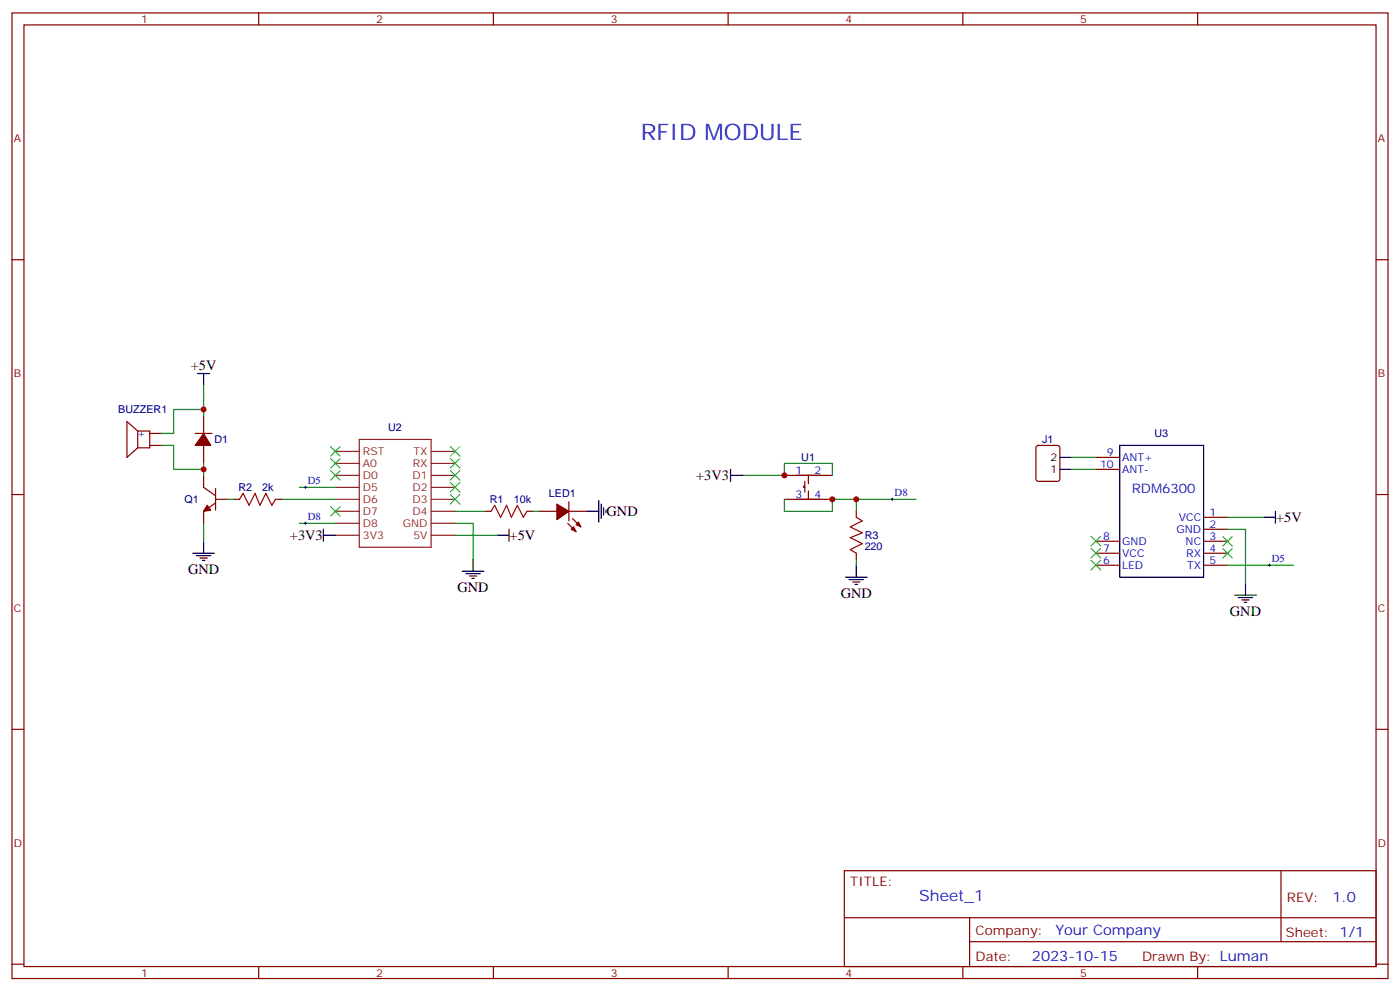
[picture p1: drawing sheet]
<svg xmlns="http://www.w3.org/2000/svg" width="412mm" height="292mm" viewBox="0 0 412 292" stroke-linecap="round" stroke-linejoin="round" font-family="sans-serif">
<g fill="none" stroke="#870000" stroke-width=".35">
<path d="M3.5 3.8h405.4v284.3h-405.4zM7.1 7.3h398.2v277.3h-398.2zM76.2 3.8v3.5M145.3 3.8v3.5M214.5 3.8v3.5M283.6 3.8v3.5M352.8 3.8v3.5M3.5 76.5h3.6M405.3 76.5h3.6M40.6 126.9l-3.2-2.8v10.6l3.2-2.8M40.6 126.9v5M40.6 126.9h3.5v5h-3.5"/>
<path d="M44.1 127.6h3.5M44.1 131.2h3.5M57.5 127.6h4.9M60 140v3.5l3.5 2.5M60 122.3v5.3M60 131.2v5.3M231.1 140h14.1M238.1 140v2.5M305.4 131.4l.5-.2h5.6l.7 .4v9.4l-.5 .7h-5.8l-.7-.4v-9.4zM322.8 134.7h7M322.8 138.2h7M3.5 145.6h3.6"/>
<path d="M63.5 147h3.5M63.5 143.9v6.3M63.5 148.1l-3.5 2.5v3.5M68.8 147h1.8M81.1 147h1.8M142.9 150.6h1.7M155.2 150.6h1.8M158.7 150.6h5.3M167.2 154.1l2.5 2.5M167.6 147.7v5.7M167.6 150.6h5.3M168.6 152.7l2.5 2.5"/>
<path d="M231.1 147h14.1M237.1 143.2h-.4v.3h.4M237.1 141.7v3.2M238.1 144.6v2.4M252.2 150.6v1.7M322.8 159.4h7M354.5 159.4h7.1M354.5 155.9h7.1M354.5 152.3h7.1M405.3 145.6h3.6M252.2 162.9v1.8M322.8 166.4h7"/>
<path d="M322.8 162.9h7M354.5 166.4h7.1M354.5 162.9h7.1M3.5 214.8h3.6M405.3 214.8h3.6M248.7 256.4h156.6v28.2h-156.6zM377.3 256.4v20.9M248.7 270.2h156.5M285.6 277.3h119.6M285.6 270.2v14.2M3.5 283.9h3.6M76.2 284.6v3.5"/>
<path d="M145.3 284.6v3.5M214.5 284.6v3.5M283.6 284.6v3.5M352.8 284.6v3.5M405.3 283.9h3.6"/>
</g>
<g fill="none" stroke="#8c2424" stroke-width=".35">
<path d="M98.8 140h7M98.8 136.5h7M98.8 132.9h7M105.8 129.4h21.2v31.7h-21.2zM127 140h7.1M127 136.5h7.1M127 132.9h7.1M98.8 157.6h7M98.8 154.1h7M98.8 150.6h7M98.8 147h7M98.8 143.5h7"/>
<path d="M127 157.6h7.1M127 154.1h7.1M127 150.6h7.1M127 147h7.1M127 143.5h7.1"/>
</g>
<g fill="none" stroke="#000" stroke-width=".35">
<path d="M58.2 110h3.5M60 110v3.5M215.2 140h3.5M215.2 138.2v3.5M312.2 138.2h3.5M312.2 134.7h3.5M329.8 131.2h24.7v38.8h-24.7zM60 159.4v3.5M95.2 157.6h3.6M95.2 155.9v3.5M146.4 157.6h3.5M149.9 155.9v3.5"/>
<path d="M172.9 150.6h3.5M176.4 147.4v6.3M177.1 148.4v4.3M177.8 149.5v2.1M178.5 150.2v.7M372.2 152.3h3.5M375.7 150.6v3.5M56.8 162.9h6.3M57.9 163.6h4.2M58.9 164.3h2.1M59.6 165h.7M136.2 168.2h6.3"/>
<path d="M137.2 168.9h4.3M138.3 169.6h2.1M139 170.3h.7M139.3 164.7v3.5M249.1 170h6.3M250.1 170.7h4.3M251.2 171.4h2.1M251.9 172.1h.7M252.2 166.4v3.6M363.7 175.3h6.4M364.8 176h4.2M365.8 176.7h2.1"/>
<path d="M366.5 177.4h.7M366.9 171.7v3.6"/>
</g>
<g fill="#870000" stroke="#870000" stroke-width=".35">
<path d="M164 148.4l3.6 2.2-3.6 2.4z"/>
<path d="M168.3 155.9l.7-.7 .7 1.4z"/>
<path d="M169.7 154.4l.7-.7 .7 1.5z"/>
<path d="M61 148.8l1.1 1.4-2.1 .4z"/>
<path d="M60 127.6l2.1 3.6h-4.6z"/>
</g>
<g fill="none" stroke="#008700" stroke-width=".35">
<path d="M60 113.5v8.8M47.6 131.2h3.6v7h8.8M60 120.6h-8.8v7h-3.6M60 136.5v3.5M218.7 140h12.4v-3.5h14.1v3.5M315.7 138.2h7.1M315.7 134.7h7.1M60 154.1v5.3M67 147h1.8M82.9 147h15.9M88.2 154.1h10.6M88.2 143.5h10.6"/>
<path d="M134.1 154.1h5.2v10.6M134.1 157.6h12.3M134.1 150.6h8.8M157 150.6h1.7M231.1 147v3.6h14.1v-3.6h7v3.6M252.2 147h17.7M361.6 155.9h5.3v15.8M361.6 152.3h10.6M252.2 164.7v1.7M361.6 166.4h19.4"/>
</g>
<path d="M89.6 154.1h.7M89.6 143.5h.7M90 143.2v.7M90 153.7v.7M262.5 147h.7M262.8 146.7v.7M373.6 166.4h.7M373.9 166.1v.7" fill="none" stroke="#000" stroke-width=".29"/>
<g fill="none" stroke="#3c3" stroke-width=".35">
<path d="M97.4 131.5l2.8 2.8M97.4 135l2.8 2.9M97.4 138.6l2.8 2.8M100.2 131.5l-2.8 2.8M100.2 135l-2.8 2.9M100.2 138.6l-2.8 2.8M132.6 138.6l2.9 2.8M132.6 135l2.9 2.9M132.6 131.5l2.9 2.8M135.5 138.6l-2.9 2.8M135.5 135l-2.9 2.9M135.5 131.5l-2.9 2.8"/>
<path d="M97.4 149.2l2.8 2.8M100.2 149.2l-2.8 2.8M132.6 145.6l2.9 2.8M132.6 142.1l2.9 2.8M135.5 145.6l-2.9 2.8M135.5 142.1l-2.9 2.8M321.4 158l2.8 2.8M324.2 158l-2.8 2.8M360.2 158l2.8 2.8M363 158l-2.8 2.8M321.4 161.5l2.8 2.8M321.4 165l2.8 2.9"/>
<path d="M324.2 161.5l-2.8 2.8M324.2 165l-2.8 2.9M360.2 161.5l2.8 2.8M363 161.5l-2.8 2.8"/>
</g>
<path d="M70.6 147l1-1.7 1.8 3.5 1.7-3.5 1.5 3.5 1.7-3.5 1.8 3.5 1-1.8M144.6 150.6l1.1-1.8 1.8 3.5 1.7-3.5 1.4 3.5 1.8-3.5 1.8 3.5 1-1.7M252.2 152.3l1.8 1.1-3.5 1.8 3.5 1.7-3.5 1.4 3.5 1.8-3.5 1.8 1.7 1" fill="none" stroke="#a10000" stroke-width=".35"/>
<g fill="#c00">
<circle cx="245.2" cy="147" r=".88"/>
<circle cx="231.1" cy="140" r=".88"/>
<circle cx="252.2" cy="147" r=".88"/>
<circle cx="60" cy="138.2" r=".88"/>
<circle cx="60" cy="120.6" r=".88"/>
</g>
<text font-size="6.7" fill="#00f" x="188.7" y="41.2">RFID MODULE</text>
<text font-size="4.6" fill="#00f" x="270.8" y="265.4">Sheet_1</text>
<g font-size="4.2">
<text x="56.2" y="108.9">+5V</text>
<text x="205.1" y="141.4">+3V3</text>
<text x="178.7" y="152">GND</text>
<text x="375.9" y="153.8">+5V</text>
<text x="85.4" y="159">+3V3</text>
<text x="150.1" y="159.1">+5V</text>
<text x="55.4" y="169">GND</text>
<text x="134.8" y="174.3">GND</text>
<text x="247.6" y="176.1">GND</text>
<text x="362.3" y="181.4">GND</text>
</g>
<g font-size="4.2" fill="#00f">
<text x="392.5" y="265.7">1.0</text>
<text x="310.9" y="275.2">Your Company</text>
<text x="304" y="283">2023-10-15</text>
</g>
<text font-size="3.9" fill="#00f" x="333.4" y="145.3">RDM6300</text>
<g font-size="3.9" fill="#800">
<text x="250.5" y="261">TITLE:</text>
<text x="379.1" y="265.7">REV:</text>
<text x="287.4" y="275.2">Company:</text>
<text x="378.7" y="275.8">Sheet: 1/1</text>
<text x="287.4" y="282.9">Date:</text>
<text x="336.4" y="282.9">Drawn By: Luman</text>
</g>
<g font-size="3.2" fill="#800">
<text x="41.6" y="6.8">1</text>
<text x="110.8" y="6.8">2</text>
<text x="179.9" y="6.8">3</text>
<text x="249.1" y="6.8">4</text>
<text x="318.2" y="6.8">5</text>
<text x="4.1" y="41.9">A</text>
<text x="405.9" y="41.9">A</text>
<text x="4.1" y="111.1">B</text>
<text x="405.9" y="111.1">B</text>
<text x="4.1" y="180.2">C</text>
<text x="405.9" y="180.2">C</text>
<text x="4.1" y="249.3">D</text>
<text x="405.9" y="249.3">D</text>
<text x="41.6" y="287.6">1</text>
<text x="110.8" y="287.6">2</text>
<text x="179.9" y="287.6">3</text>
<text x="249.1" y="287.6">4</text>
<text x="318.2" y="287.6">5</text>
</g>
<g font-size="3.2" fill="#000080">
<text x="34.8" y="121.7">BUZZER1</text>
<text x="63.1" y="130.5">D1</text>
<text x="114.3" y="127">U2</text>
<text x="306.9" y="130.5">J1</text>
<text x="340.1" y="128.8">U3</text>
<text x="236" y="135.8">U1</text>
<text x="54.3" y="148.2">Q1</text>
<text x="70.2" y="144.7">R2</text>
<text x="77.3" y="144.6">2k</text>
<text x="144.3" y="148.2">R1</text>
<text x="151.3" y="148.2">10k</text>
<text x="161.7" y="146.4">LED1</text>
<text x="254.7" y="161.9">220</text>
<text x="254.7" y="158.8">R3</text>
</g>
<g font-size="3.2" fill="#00f">
<text x="40.4" y="128.7">+</text>
<text x="324.1" y="137.9">10</text>
<text x="326.1" y="134.3">9</text>
<text x="330.6" y="135.7">ANT+</text>
<text x="90.7" y="142.6">D5</text>
<text x="234.3" y="139.6">1</text>
<text x="239.9" y="139.6">2</text>
<text x="330.6" y="139.3">ANT-</text>
<text x="234.3" y="146.7">3</text>
<text x="239.9" y="146.7">4</text>
<text x="263.5" y="146.2">D8</text>
<text x="90.7" y="153.2">D8</text>
<text x="347.2" y="153.4">VCC</text>
<text x="356.3" y="155.5">2</text>
<text x="356.3" y="152">1</text>
<text x="325" y="159">8</text>
<text x="330.6" y="160.4">GND</text>
<text x="346.6" y="156.9">GND</text>
<text x="349.2" y="160.4">NC</text>
<text x="356.3" y="159">3</text>
<text x="325" y="162.6">7</text>
<text x="325" y="166.1">6</text>
<text x="330.6" y="164">VCC</text>
<text x="330.6" y="167.5">LED</text>
<text x="349.5" y="164">RX</text>
<text x="349.7" y="167.5">TX</text>
<text x="356.3" y="166.1">5</text>
<text x="356.3" y="162.6">4</text>
<text x="374.6" y="165.6">D5</text>
</g>
<g font-size="3.2" fill="#8d2323">
<text x="106.9" y="137.5">A0</text>
<text x="106.9" y="134">RST</text>
<text x="121.6" y="137.5">RX</text>
<text x="121.8" y="134">TX</text>
<text x="106.9" y="141">D0</text>
<text x="121.5" y="141">D1</text>
<text x="106.9" y="148.1">D6</text>
<text x="106.9" y="144.6">D5</text>
<text x="121.5" y="148.1">D3</text>
<text x="121.5" y="144.6">D2</text>
<text x="106.9" y="155.2">D8</text>
<text x="106.9" y="151.6">D7</text>
<text x="118.7" y="155.2">GND</text>
<text x="121.5" y="151.6">D4</text>
<text x="106.9" y="158.7">3V3</text>
<text x="121.8" y="158.7">5V</text>
</g>
<g font-size="3.2">
<text x="309.5" y="135.7">2</text>
<text x="309.5" y="139.3">1</text>
</g>
</svg>
